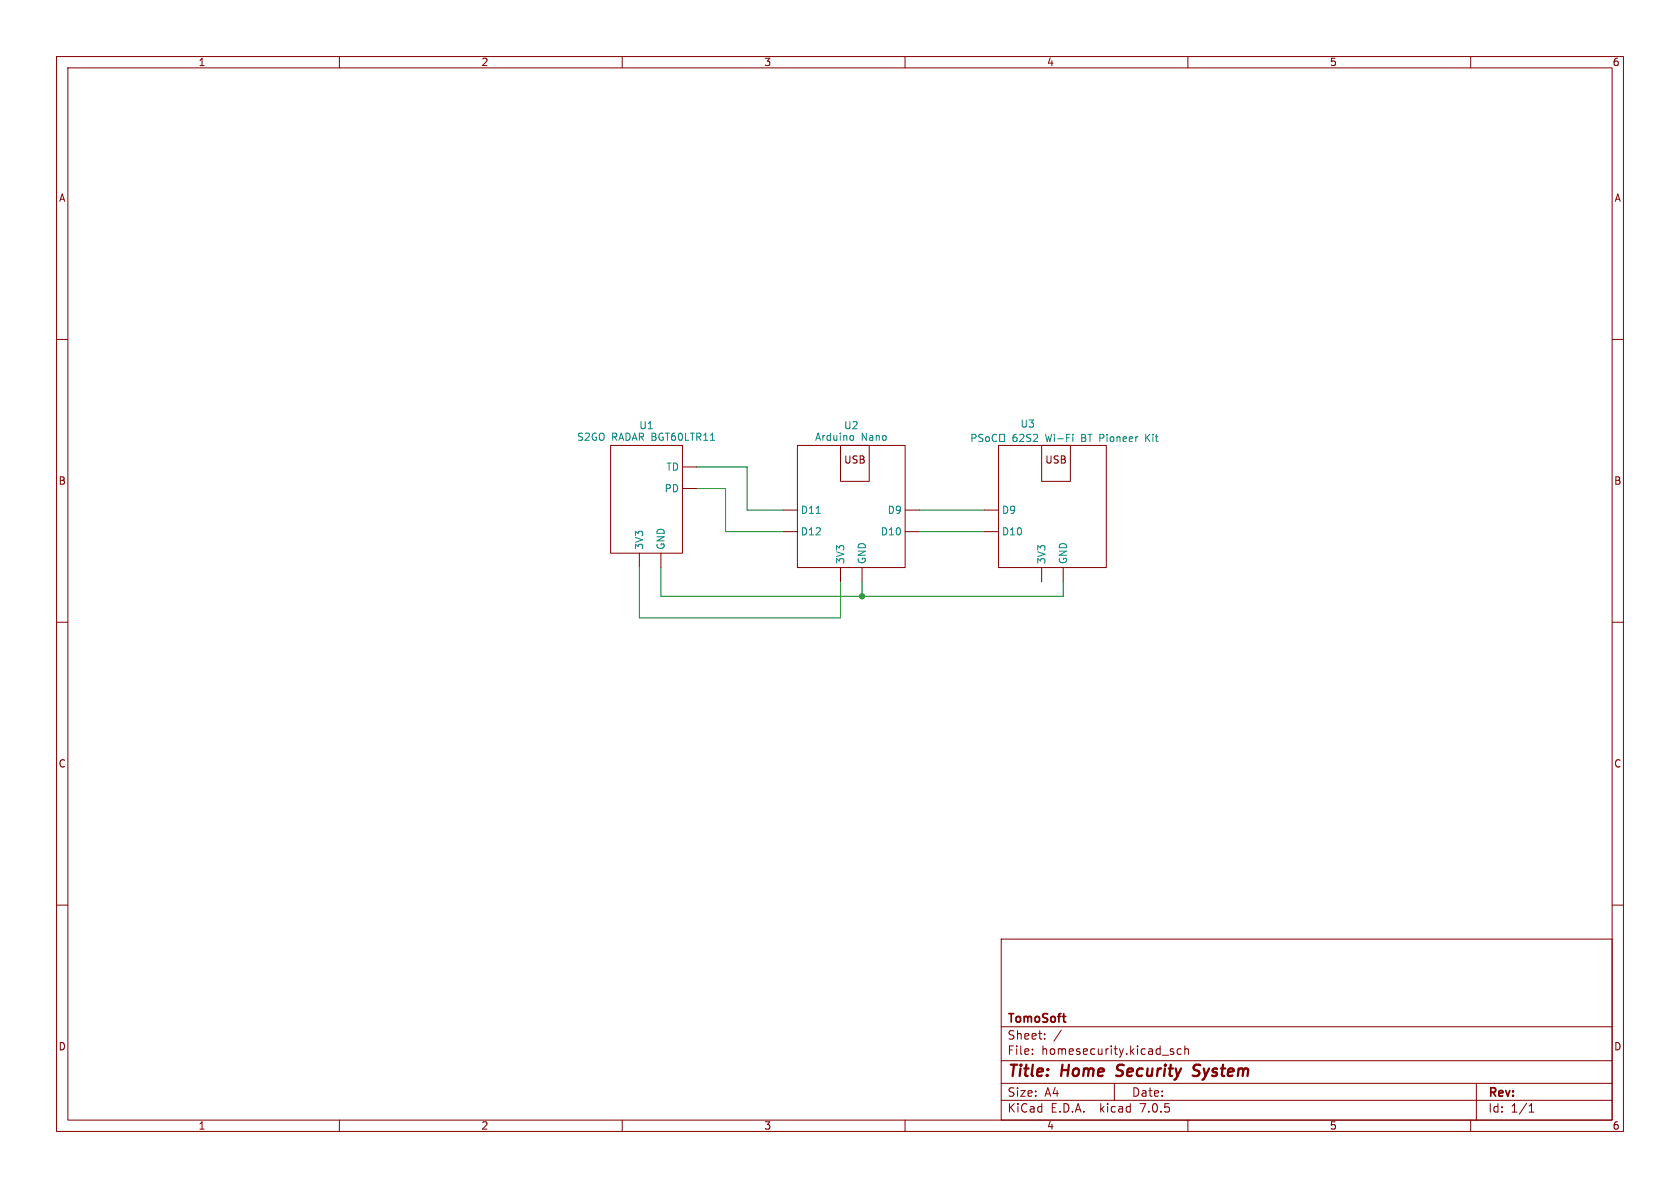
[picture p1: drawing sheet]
<svg xmlns="http://www.w3.org/2000/svg" width="297mm" height="210mm" viewBox="0 0 297 210" stroke-linecap="round" stroke-linejoin="round" font-family="sans-serif">
<g fill="none" stroke="#840000" stroke-width=".18">
<path d="M10 10h277v190h-277zM12 12h273v186h-273zM60 10v2M110 10v2M160 10v2M210 10v2M260 10v2M10 60h2M285 60h2M107.9 78.7h12.7v19.1h-12.7zM141 78.7h19v21.6h-19zM148.6 78.7h5.1v6.4h-5.1z"/>
<path d="M176.5 78.7h19.1v21.6h-19.1zM184.1 78.7h5.1v6.4h-5.1zM113 97.8v2.5M116.8 97.8v2.5M120.6 86.4h2.6M120.6 82.6h2.6M138.4 94h2.6M138.4 90.2h2.6M160 94h2.6M160 90.2h2.6M174 94h2.5M174 90.2h2.5"/>
<path d="M10 110h2M148.6 100.3v2.6M152.4 100.3v2.6M184.1 100.3v2.6M188 100.3v2.6M285 110h2M10 160h2M285 160h2M177 166h108v32h-108zM60 198v2M110 198v2M160 198v2"/>
<path d="M177 194.5h108M177 191.5h108M177 187.5h108M177 181.5h108M182.5 186.3v.1M182.5 185.5v.1M184.7 183.6v.1M184.7 182.8v.1M187.6 182.1l-1.3 2M197 191.5v3M206.9 185.7l.6 .4-.2 .3-.4-.1M207.5 185.5l-.4-.1-.2 .2"/>
<path d="M208.8 185.5l-.4-.1-.3 .3v.4l.1 .2h.6M209.5 185.5l.2-.1 .3 .1 .1 .9M209.5 184.9v1.5M210 198v2M260 198v2M261 191.5v6.5M270.3 196.6h.9M270.3 195.5l.4-.4v1.5"/>
</g>
<path d="M210.8 190.1l.8 .1M211.3 188.3a.46 .46 0 0 0-.3 .5 .46 .46 0 0 0 .3 .4" fill="none" stroke="#840000" stroke-width=".4"/>
<path d="M150.5 77l.3 .1 .1 .1v.5l-.4 .1M171.8 77.4h.6l.1-.2v-.3l-.7-.1v1.2M173.8 76.8h-.5l-.3 .2 .2 .3 .5 .3v.3l-.2 .1h-.5M174.3 77.3l.2-.1 .3 .1 .1 .5-.1 .2h-.3l-.2-.1zM176.2 76.9a.6 .6 0 0 0-.9 .4 .6 .6 0 0 0 .6 .7l.3-.1M176.7 76.8h.9v1.2h-.9zM189.7 76.8v.1M189.7 77.2v.8M144.3 90.7h.7" fill="none" stroke="#008484" stroke-width=".18"/>
<path d="M123.2 86.4h5.1v7.6h10.1M123.2 82.6h8.9v7.6h6.3M162.6 94h11.4M162.6 90.2h11.4M113 100.3v8.9h35.6v-6.3M116.8 100.3v5.1h71.2v-2.5M152.4 102.9v2.5" fill="none" stroke="#008400" stroke-width=".18"/>
<circle cx="152.4" cy="105.4" r=".46" fill="#008400" stroke="#008400" stroke-width=".18"/>
<g font-size="2.8" fill="#840000">
<text x="178" y="190.8">Title:</text>
<text x="187.5" y="190.8">Home</text>
<text x="197.9" y="190.8">Security</text>
<text x="212" y="190.8">System</text>
</g>
<g font-size="2.1" fill="#840000">
<text x="178" y="183.9">Sheet:</text>
<text x="178" y="181.1">TomoSoft</text>
<text x="178" y="186.6">File:</text>
<text x="184" y="186.6">homesecurity.kicad_sch</text>
<text x="178" y="196.8">KiCad</text>
<text x="178" y="194">Size:</text>
<text x="184.6" y="194">A4</text>
<text x="185.7" y="196.8">E.D.A.</text>
<text x="194.4" y="196.8">kicad</text>
<text x="200" y="194">Date:</text>
<text x="201.5" y="196.8">7.0.5</text>
<text x="263" y="194.2">Rev:</text>
<text x="263" y="196.8">Id:</text>
<text x="267" y="196.8">1/1</text>
</g>
<g font-size="1.8" fill="#840000">
<text x="35" y="11.8">1</text>
<text x="85" y="11.8">2</text>
<text x="135" y="11.8">3</text>
<text x="185" y="11.8">4</text>
<text x="235" y="11.8">5</text>
<text x="285" y="11.8">6</text>
<text x="10.4" y="35.8">A</text>
<text x="285.4" y="35.8">A</text>
<text x="149.2" y="82.1">USB</text>
<text x="184.7" y="82.1">USB</text>
<text x="10.3" y="85.8">B</text>
<text x="285.3" y="85.8">B</text>
<text x="10.3" y="135.8">C</text>
<text x="285.3" y="135.8">C</text>
<text x="10.3" y="185.8">D</text>
<text x="285.3" y="185.8">D</text>
<text x="35" y="199.8">1</text>
<text x="85" y="199.8">2</text>
<text x="135" y="199.8">3</text>
<text x="185" y="199.8">4</text>
<text x="235" y="199.8">5</text>
<text x="285" y="199.8">6</text>
</g>
<g font-size="1.8" fill="#008484">
<text x="113" y="76">U1</text>
<text x="149.2" y="76">U2</text>
<text x="180.3" y="75.8">U3</text>
<text x="102" y="78.1">S2GO RADAR BGT60LTR11</text>
<text x="117.8" y="83.4">TD</text>
<text x="144" y="78.1">Arduino</text>
<text x="152.2" y="78.1">Nano</text>
<text x="178.9" y="78.3">62S2</text>
<text x="184.8" y="78.3">Wi-Fi</text>
<text x="191.3" y="78.3">BT Pioneer</text>
<text x="202.8" y="78.3">Kit</text>
<text x="117.5" y="87.2">PD</text>
<text x="141.5" y="91">D11</text>
<text x="141.5" y="94.8">D12</text>
<text x="155.7" y="94.8">D10</text>
<text x="156.9" y="91">D9</text>
<text x="177" y="94.8">D10</text>
<text x="177" y="91">D9</text>
<text x="113.9" y="97.3" transform="rotate(-90 113.9 97.3)">3V3</text>
<text x="117.7" y="97.3" transform="rotate(-90 117.7 97.3)">GND</text>
<text x="149.4" y="99.8" transform="rotate(-90 149.4 99.8)">3V3</text>
<text x="153.2" y="99.8" transform="rotate(-90 153.2 99.8)">GND</text>
<text x="185" y="99.8" transform="rotate(-90 185 99.8)">3V3</text>
<text x="188.8" y="99.8" transform="rotate(-90 188.8 99.8)">GND</text>
</g>
</svg>
